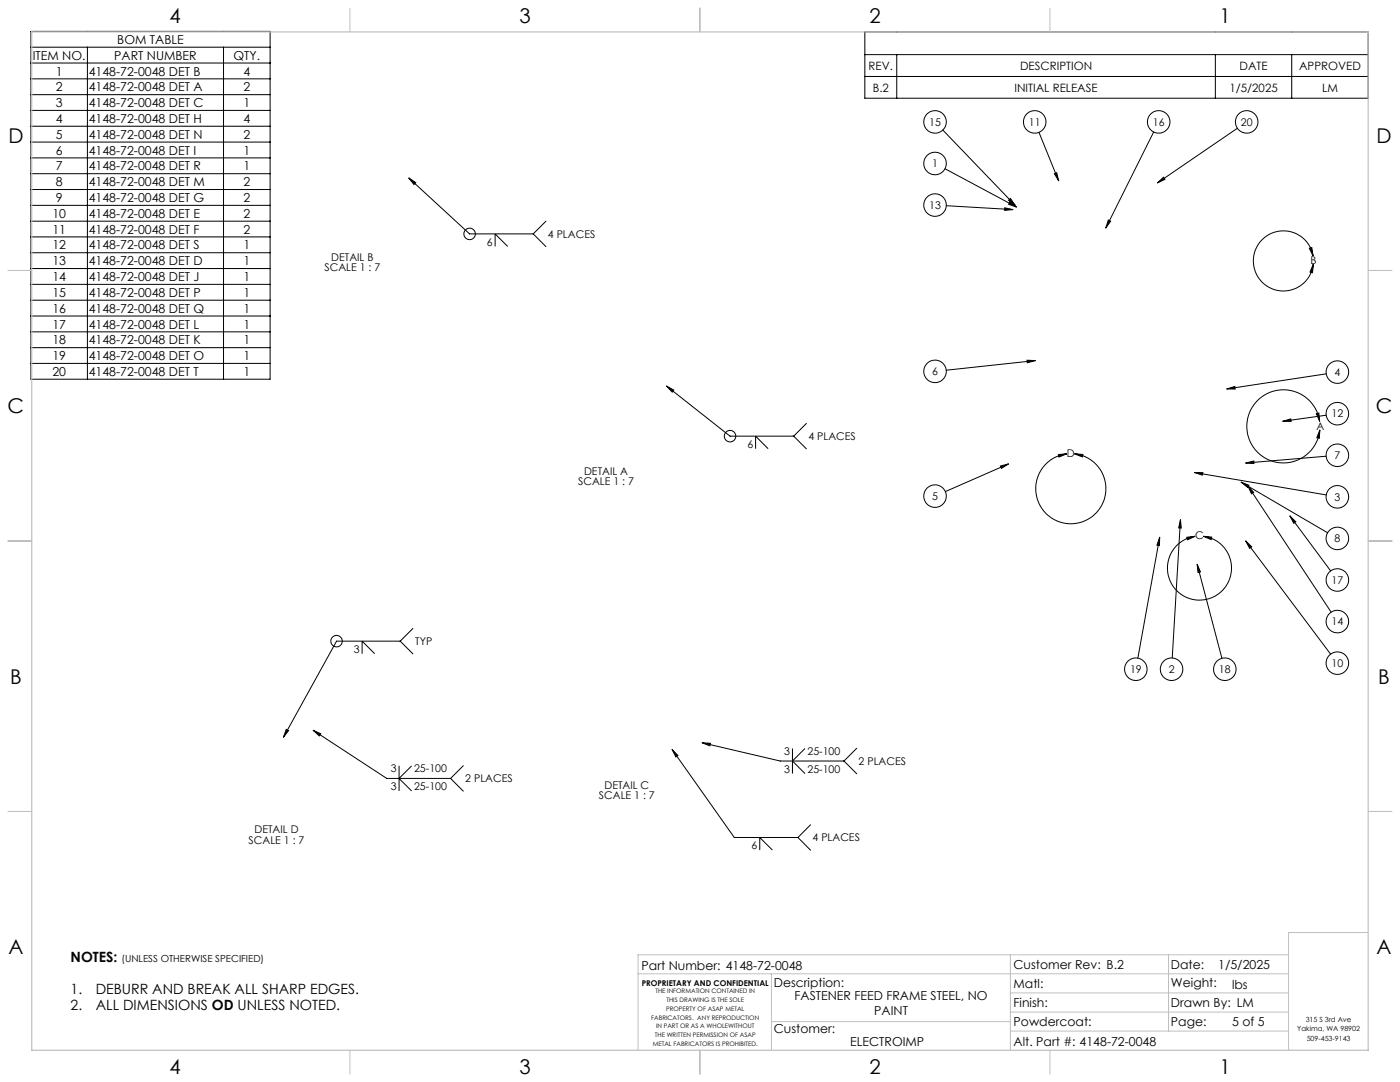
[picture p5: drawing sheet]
<svg xmlns="http://www.w3.org/2000/svg" width="559mm" height="432mm" viewBox="0 0 559 432" stroke-linecap="round" stroke-linejoin="round" font-family="sans-serif">
<g fill="none" stroke="#000" stroke-width=".4">
<path d="M12.3 12.5h95.5v138.8h-95.5zM12.3 18.8h95.5M34.9 18.8v132.5M89.2 18.8v132.5M345.2 12.7h200.9v26.5h-200.9zM12.3 25.2h95.5M12.3 31.5h95.5M12.3 37.8h95.5M345.2 21.8h200.9M345.2 30.5h200.9M357.9 21.8v17.4M485.1 21.8v17.4"/>
<path d="M515.6 21.8v17.4M12.3 44.1h95.5M12.3 50.4h95.5M12.3 56.7h95.5M376.3 51.9l28.9 30.1M414.7 52.8l7.9 19.4M460.5 52.7l-19.1 38.3M493.9 51.2l-31.9 21.8M12.3 63h95.5M12.3 69.3h95.5M12.3 75.6h95.5M163.2 71l2.7 1.9-.7 .7z"/>
<path d="M163.2 71l24.2 22.3h25.4M377.2 67.3l28.5 15.3M402.6 79.9l.7-.7 1.9 2.8zM420.9 69.3l.9-.4 .8 3.3zM462 73l2.4-2.3 .6 .8zM12.3 82h95.5M12.3 88.3h95.5M12.3 94.5h95.5M197.6 98.4v-5.1l5 5.1M212.8 93.3l5.1 5.1M217.9 88.3l-5.1 5M377.7 82.1l26.6 1.5"/>
<path d="M401 82.9l3.3 .7-3.3 .4zM403.1 80.6l2.6 2-3.1-1.1zM442.4 87.8l.9 .5-1.9 2.7zM522.6 99.1l1-.3 .5 3.3zM12.3 100.9h95.5M12.3 107.2h95.5M12.3 113.5h95.5M12.3 119.8h95.5M524.1 102.1a12 12 0 0 0-18.6-7.8 12 12 0 0 0 .6 20.2 12 12 0 0 0 18.1-9M524.2 105.5l-.3 3.3-1-.3zM12.3 126.1h95.5M12.3 132.4h95.5"/>
<path d="M12.3 138.7h95.5M12.3 145h95.5M266 154.1l2.9 1.6-.6 .8zM266 154.1l25.4 20h25.4M409.9 143.8l3.4 .1-3.3 .9zM413.3 143.9l-35.6 3.8M489.7 155.2l3.2-1 .1 1.1zM529.4 149.2l-39.7 6M301.6 179.1v-5l5 5M316.8 174.1l5.1 5M321.9 169l-5.1 5.1M512 168.1l3.2-.9 .1 1z"/>
<path d="M525.4 165.1l1-.2 .3 3.3zM526.7 168.2a14.6 14.6 0 0 0-22.5-10.2 14.6 14.6 0 0 0 .5 24.7 14.6 14.6 0 0 0 22.1-11.1M526.8 171.6l-.2 3.3-1-.2zM529.3 165.7l-17.3 2.4M399.3 186l3.3-.9-2.9 1.8zM402.6 185.1l-25.3 11.1M422.5 181.4l3.3-.3-3.1 1.3zM425.8 181.1a14 14 0 0 0-10.3 21.4 14 14 0 0 0 23.7 0 14 14 0 0 0-10.3-21.4M428.9 181.1l3.3 .3-.2 1zM476.7 188.6h3.4l-.2 1zM476.7 188.6l52.7 8.9M495.4 192.4l3.1 1.2-.5 .9z"/>
<path d="M495.4 192.4l34.5 20.2M497.2 184.8l3.3-.8v1zM498.2 194l2.2 2.5-.9 .6zM498.2 194l33.1 50.3M529.3 182.1l-32.1 2.7M462.9 214.4l-.1 3.3-1-.1zM462.9 214.4l-8.7 48.2M471.2 207.4l.3 3.3h-1zM471.2 207.4l-3.3 55.2M473.7 214.4l3.3-.4-3 1.4zM477 214a12.8 12.8 0 0 0-9.1 19.6 12.8 12.8 0 0 0 21.6 0 12.8 12.8 0 0 0-9.2-19.6M480.3 214l3.4 .3-.3 1z"/>
<path d="M497.2 215.9l2.4 2.3-.8 .6zM497.2 215.9l33.9 45.2M514.8 205.9l2.4 2.3-.8 .6zM514.8 205.9l16.3 22M477.8 225.2l1.3 3-.9 .3zM477.8 225.2l9.9 37.5M159.7 255.9h-25.4l-21.2 38.3M159.7 255.9l5.1 5M164.8 250.8l-5.1 5.1M144.5 260.9v-5l5 5M114.3 291.1l.9 .5-2.1 2.6zM125 291.4l3 1.4-.5 .9z"/>
<path d="M125 291.4l29.4 19.3h25.4M268.3 299.1l2.3 2.4-.8 .6zM268.3 299.1l24.8 35.1h25.4M280.2 296.4l3.4 .3-.3 .9zM280.2 296.4l31.2 7.3h25.5M316.3 298.7v10M321.3 298.7l-5 5 5 5M341.9 298.6l-5 5.1M159.3 305.6v10.1M164.3 305.6l-5 5.1 5 5M179.8 310.7l5.1 5M184.9 305.6l-5.1 5.1"/>
<path d="M336.9 303.7l5 5.1M303.2 339.2v-5l5.1 5M318.5 334.2l5 5.1M323.5 329.1l-5 5.1"/>
<circle cx="373.2" cy="48.6" r="4.5"/>
<circle cx="413" cy="48.6" r="4.5"/>
<circle cx="462.5" cy="48.6" r="4.5"/>
<circle cx="497.6" cy="48.6" r="4.5"/>
<circle cx="373.2" cy="65.3" r="4.5"/>
<circle cx="187.4" cy="93.3" r="2.28"/>
<circle cx="373.2" cy="81.8" r="4.5"/>
<circle cx="373.2" cy="148.2" r="4.5"/>
<circle cx="533.8" cy="148.5" r="4.5"/>
<circle cx="291.4" cy="174.1" r="2.29"/>
<circle cx="533.8" cy="165.1" r="4.5"/>
<circle cx="373.2" cy="198" r="4.5"/>
<circle cx="533.8" cy="198.3" r="4.5"/>
<circle cx="533.8" cy="181.7" r="4.5"/>
<circle cx="533.8" cy="214.9" r="4.5"/>
<circle cx="533.8" cy="231.4" r="4.5"/>
<circle cx="134.3" cy="255.9" r="2.29"/>
<circle cx="533.8" cy="248.1" r="4.5"/>
<circle cx="453.3" cy="267.1" r="4.5"/>
<circle cx="467.6" cy="267.1" r="4.5"/>
<circle cx="488.9" cy="267.1" r="4.5"/>
<circle cx="533.8" cy="264.6" r="4.5"/>
</g>
<g fill="none" stroke="#c0c0c0" stroke-width=".4">
<path d="M139.7 3.2v9.5M279.4 3.2v9.5M419.1 3.2v9.5M3.1 107.9h9.6M546.1 107.9h9.5M3.1 215.9h9.6M546.1 215.9h9.5M3.1 323.8h9.6M546.1 323.8h9.5M546.1 372.1h-31.8v47M254.7 388.6h259.6M307.9 388.6v30.5"/>
<path d="M403.3 381v38.1M403.3 396.2h111M466.4 381v30.5M514.3 381h-259.6v38.1M139.7 419.1v9.6M279.4 419.1v9.6M307.9 407.7h95.4M403.3 403.9h111M403.3 411.5h111M419.1 419.1v9.6"/>
</g>
<path d="M12.7 12.7h533.4v406.4h-533.4z" fill="none" stroke="#c0c0c0" stroke-width=".5"/>
<path d="M525.4 165.1l1-.2 .3 3.3zM526.8 171.6l-.2 3.3-1-.2zM522.6 99.1l1-.3 .5 3.3zM524.2 105.5l-.3 3.3-1-.3zM473.7 214.4l3.3-.4-3 1.4zM480.3 214l3.4 .3-.3 1zM422.5 181.4l3.3-.3-3.1 1.3zM428.9 181.1l3.3 .3-.2 1zM489.7 155.2l3.2-1 .1 1.1zM512 168.1l3.2-.9 .1 1zM497.2 184.8l3.3-.8v1zM476.7 188.6h3.4l-.2 1zM495.4 192.4l3.1 1.2-.5 .9zM514.8 205.9l2.4 2.3-.8 .6zM498.2 194l2.2 2.5-.9 .6zM497.2 215.9l2.4 2.3-.8 .6zM471.2 207.4l.3 3.3h-1zM477.8 225.2l1.3 3-.9 .3zM462.9 214.4l-.1 3.3-1-.1zM399.3 186l3.3-.9-2.9 1.8zM409.9 143.8l3.4 .1-3.3 .9zM401 82.9l3.3 .7-3.3 .4zM403.1 80.6l2.6 2-3.1-1.1zM402.6 79.9l.7-.7 1.9 2.8zM462 73l2.4-2.3 .6 .8zM420.9 69.3l.9-.4 .8 3.3zM442.4 87.8l.9 .5-1.9 2.7zM266 154.1l2.9 1.6-.6 .8zM163.2 71l2.7 1.9-.7 .7zM280.2 296.4l3.4 .3-.3 .9zM268.3 299.1l2.3 2.4-.8 .6zM125 291.4l3 1.4-.5 .9zM114.3 291.1l.9 .5-2.1 2.6z" fill="#000"/>
<g font-size="8.1">
<text x="67.6" y="9.3">4</text>
<text x="207.3" y="9.3">3</text>
<text x="347" y="9.3">2</text>
<text x="486.7" y="9.3">1</text>
<text x="3.3" y="57">D</text>
<text x="549.4" y="57">D</text>
<text x="3" y="164.9">C</text>
<text x="549.1" y="164.9">C</text>
<text x="4" y="272.9">B</text>
<text x="550.1" y="272.9">B</text>
<text x="3.3" y="380.8">A</text>
<text x="549.4" y="380.8">A</text>
<text x="67.6" y="428.4">4</text>
<text x="207.3" y="428.4">3</text>
<text x="347" y="428.4">2</text>
<text x="486.7" y="428.4">1</text>
</g>
<g font-size="5.6">
<text x="28.2" y="383.9">NOTES:</text>
<text x="28.2" y="396.5">1.</text>
<text x="38.2" y="396.5">DEBURR AND BREAK ALL SHARP EDGES.</text>
<text x="28.2" y="403.2">2.</text>
<text x="38.2" y="403.2">ALL DIMENSIONS OD UNLESS NOTED.</text>
</g>
<g font-size="4.9">
<text x="46.8" y="17.5">BOM TABLE</text>
<text x="13.1" y="23.8">ITEM NO.</text>
<text x="45.6" y="23.8">PART NUMBER</text>
<text x="93.2" y="23.8">QTY.</text>
<text x="22.3" y="30.1">1</text>
<text x="35.4" y="30.1">4148-72-0048 DET B</text>
<text x="97.2" y="30.1">4</text>
<text x="22.3" y="36.4">2</text>
<text x="35.4" y="36.4">4148-72-0048 DET A</text>
<text x="97.2" y="36.4">2</text>
<text x="22.3" y="42.8">3</text>
<text x="35.4" y="42.8">4148-72-0048 DET C</text>
<text x="97.2" y="42.8">1</text>
<text x="22.3" y="49.1">4</text>
<text x="35.4" y="49.1">4148-72-0048 DET H</text>
<text x="97.2" y="49.1">4</text>
<text x="22.3" y="55.4">5</text>
<text x="35.4" y="55.4">4148-72-0048 DET N</text>
<text x="97.2" y="55.4">2</text>
<text x="22.3" y="61.7">6</text>
<text x="35.4" y="61.7">4148-72-0048 DET I</text>
<text x="97.2" y="61.7">1</text>
<text x="22.3" y="68">7</text>
<text x="35.4" y="68">4148-72-0048 DET R</text>
<text x="97.2" y="68">1</text>
<text x="22.3" y="74.3">8</text>
<text x="35.4" y="74.3">4148-72-0048 DET M</text>
<text x="97.2" y="74.3">2</text>
<text x="22.3" y="80.6">9</text>
<text x="35.4" y="80.6">4148-72-0048 DET G</text>
<text x="97.2" y="80.6">2</text>
<text x="20.9" y="86.9">10</text>
<text x="35.4" y="86.9">4148-72-0048 DET E</text>
<text x="97.2" y="86.9">2</text>
<text x="20.9" y="93.2">11</text>
<text x="35.4" y="93.2">4148-72-0048 DET F</text>
<text x="97.2" y="93.2">2</text>
<text x="20.9" y="99.6">12</text>
<text x="35.4" y="99.6">4148-72-0048 DET S</text>
<text x="97.2" y="99.6">1</text>
<text x="20.9" y="105.9">13</text>
<text x="35.4" y="105.9">4148-72-0048 DET D</text>
<text x="97.2" y="105.9">1</text>
<text x="20.9" y="112.2">14</text>
<text x="35.4" y="112.2">4148-72-0048 DET J</text>
<text x="97.2" y="112.2">1</text>
<text x="20.9" y="118.5">15</text>
<text x="35.4" y="118.5">4148-72-0048 DET P</text>
<text x="97.2" y="118.5">1</text>
<text x="20.9" y="124.8">16</text>
<text x="35.4" y="124.8">4148-72-0048 DET Q</text>
<text x="97.2" y="124.8">1</text>
<text x="20.9" y="131.1">17</text>
<text x="35.4" y="131.1">4148-72-0048 DET L</text>
<text x="97.2" y="131.1">1</text>
<text x="20.9" y="137.4">18</text>
<text x="35.4" y="137.4">4148-72-0048 DET K</text>
<text x="97.2" y="137.4">1</text>
<text x="20.9" y="143.7">19</text>
<text x="35.4" y="143.7">4148-72-0048 DET O</text>
<text x="97.2" y="143.7">1</text>
<text x="20.9" y="150">20</text>
<text x="35.4" y="150">4148-72-0048 DET T</text>
<text x="97.2" y="150">1</text>
<text x="256.1" y="386.9">Part Number: 4148-72-0048</text>
<text x="404.6" y="386.8">Customer Rev: B.2</text>
<text x="467.4" y="386.7">Date:</text>
<text x="486.2" y="386.7">1/5/2025</text>
<text x="308.9" y="393.8">Description:</text>
<text x="404.6" y="394.3">Matl:</text>
<text x="467.4" y="394">Weight:</text>
<text x="491.8" y="394.5">lbs</text>
<text x="317.1" y="399">FASTENER FEED FRAME STEEL, NO</text>
<text x="404.6" y="401.9">Finish:</text>
<text x="467.4" y="401.7">Drawn By: LM</text>
<text x="349" y="404.9">PAINT</text>
<text x="308.9" y="412.4">Customer:</text>
<text x="404.6" y="409.6">Powdercoat:</text>
<text x="467.4" y="409.4">Page:</text>
<text x="491.8" y="409.6">5 of 5</text>
<text x="339.3" y="417.4">ELECTROIMP</text>
<text x="404.6" y="417.4">Alt. Part #: 4148-72-0048</text>
</g>
<g font-size="4.6">
<text x="346.7" y="27.9">REV.</text>
<text x="407.1" y="27.9">DESCRIPTION</text>
<text x="494.8" y="27.9">DATE</text>
<text x="518.5" y="27.9">APPROVED</text>
<text x="348.4" y="36.6">B.2</text>
<text x="404.9" y="36.6">INITIAL RELEASE</text>
<text x="490.7" y="36.6">1/5/2025</text>
<text x="527.7" y="36.6">LM</text>
</g>
<g font-size="4.2">
<text x="370.9" y="50.1">15</text>
<text x="410.7" y="50.1">11</text>
<text x="460.2" y="50.1">16</text>
<text x="495.3" y="50.1">20</text>
<text x="372.1" y="66.7">1</text>
<text x="370.9" y="83.3">13</text>
<text x="218.7" y="94.9">4 PLACES</text>
<text x="194.3" y="98">6</text>
<text x="132.2" y="104.1">DETAIL B</text>
<text x="523" y="105.3">B</text>
<text x="129.5" y="108.3">SCALE 1 : 7</text>
<text x="372.1" y="149.7">6</text>
<text x="532.6" y="150">4</text>
<text x="531.5" y="166.6">12</text>
<text x="525.5" y="171.4">A</text>
<text x="298.3" y="178.8">6</text>
<text x="322.6" y="175.6">4 PLACES</text>
<text x="425.8" y="182.3">D</text>
<text x="532.6" y="183.2">7</text>
<text x="233.1" y="189.5">DETAIL A</text>
<text x="230.8" y="193.7">SCALE 1 : 7</text>
<text x="372.1" y="199.5">5</text>
<text x="532.6" y="199.7">3</text>
<text x="477.1" y="215.2">C</text>
<text x="532.6" y="216.3">8</text>
<text x="531.5" y="232.9">17</text>
<text x="531.5" y="249.5">14</text>
<text x="165.8" y="257.5">TYP</text>
<text x="141.2" y="260.6">3</text>
<text x="451" y="268.5">19</text>
<text x="466.5" y="268.5">2</text>
<text x="486.5" y="268.5">18</text>
<text x="531.5" y="266.1">10</text>
<text x="313" y="301.3">3</text>
<text x="322.3" y="301.3">25-100</text>
<text x="342.7" y="305.3">2 PLACES</text>
<text x="156" y="308.3">3</text>
<text x="165.3" y="308.3">25-100</text>
<text x="313" y="308.4">3</text>
<text x="322.3" y="308.4">25-100</text>
<text x="156" y="315.3">3</text>
<text x="165.3" y="315.3">25-100</text>
<text x="185.7" y="312.2">2 PLACES</text>
<text x="241.3" y="314.7">DETAIL C</text>
<text x="239.1" y="318.9">SCALE 1 : 7</text>
<text x="101.6" y="332.5">DETAIL D</text>
<text x="324.3" y="335.8">4 PLACES</text>
<text x="99.2" y="336.7">SCALE 1 : 7</text>
<text x="300" y="338.9">6</text>
</g>
<text font-size="3.9" x="48.5" y="383.9">(UNLESS OTHERWISE SPECIFIED)</text>
<text font-size="3.2" x="256.1" y="393.4">PROPRIETARY AND CONFIDENTIAL</text>
<g font-size="2.8">
<text x="521.2" y="407.7">315 S 3rd Ave</text>
<text x="517.8" y="411.5">Yakima, WA 98902</text>
<text x="521.6" y="415.3">509-453-9143</text>
</g>
<g font-size="2.5">
<text x="261.6" y="396.5">THE INFORMATION CONTAINED IN</text>
<text x="266" y="399.9">THIS DRAWING IS THE SOLE</text>
<text x="260" y="406.9">FABRICATORS. ANY REPRODUCTION</text>
<text x="265.9" y="403.4">PROPERTY OF ASAP METAL</text>
<text x="261.4" y="413.8">THE WRITTEN PERMISSION OF ASAP</text>
<text x="261.8" y="410.4">IN PART OR AS A WHOLEWITHOUT</text>
<text x="260.5" y="417.3">METAL FABRICATORS IS PROHIBITED.</text>
</g>
</svg>
